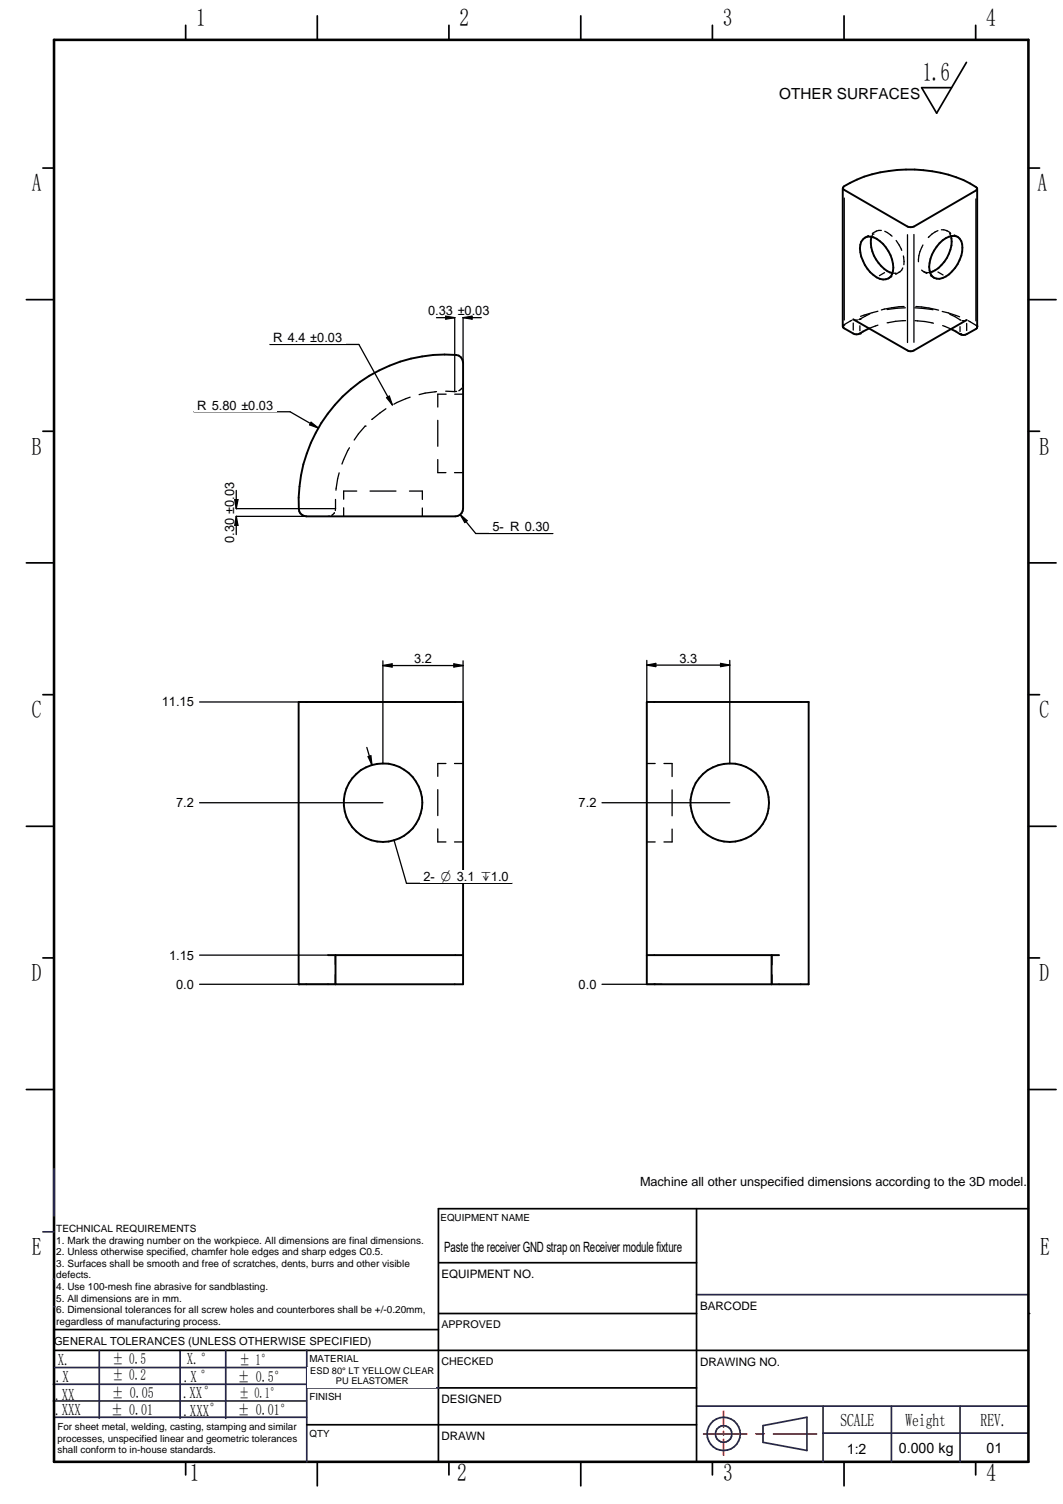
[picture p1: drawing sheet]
<svg xmlns="http://www.w3.org/2000/svg" width="210mm" height="297mm" viewBox="0 0 210 297" stroke-linecap="round" stroke-linejoin="round" font-family="sans-serif">
<g fill="none" stroke="#26264c" stroke-width=".34">
<path d="M8.5 243.3h2.2M10.5 252.6h.2M137.5 255.7h65.6M10.5 276.7h50M10.5 273.4h50M10.8 279.9h49.8M10.8 270.1h50M35.6 266.7v13.4M60.6 266.7v22M60.7 274.1h26M137.5 277.7h65.6M162.5 277.7v11"/>
<path d="M176 277.7v11M189.6 277.7v11M150.7 281.6l8.6-1.7v6.6l-8.6-1.6zM162.5 283h40.5"/>
</g>
<g fill="none" stroke="#000" stroke-width=".34">
<path d="M36.7 5v2.9M88.6 5v2.9M140.7 5v2.9M192.7 5v2.9M8.5 33.2h2.2M203.1 33.2h2.2M5.2 59.2h5.5M203.1 59.2h5.4M8.5 85.2h2.2M203.1 85.2h2.2M5.2 111.2h5.5M203.1 111.2h5.4"/>
<path d="M8.5 137.2h2.2M203.1 137.2h2.2M5.2 163.2h5.5M203.1 163.2h5.4M8.5 189.2h2.2M203.1 189.2h2.2M5.2 215.2h5.5M203.1 215.2h5.4M86.6 238.7v50M10.7 266.7h192.4M10.7 262.6h75.9M86.7 274.1h50.8"/>
<path d="M36.7 288.7v2.6M62.7 288.7v4.8M88.6 288.7v2.6M114.7 288.7v4.8M140.7 288.7v2.6M166.7 288.7v4.8M192.7 288.7v2.6"/>
</g>
<path d="M10.7 7.9h192.4v280.8h-192.4z" fill="none" stroke="#000" stroke-width=".51"/>
<path d="M142.9 278.7v3.2M138.9 283.2h8.5M142.9 282.7v.7M142.9 284.3v3.1M149.2 283.2h1.7M152.7 283.2h8.5" fill="none" stroke="#f00" stroke-width=".34"/>
<circle cx="10.6" cy="258.1" r=".17" fill="#26264c"/>
<g fill="none" stroke="#26264c" stroke-width=".34">
<path d="M10.7 230.8v9.4M19.6 266.7v13.4M44.6 266.7v13.4M60.5 266.7h.1"/>
<circle cx="142.9" cy="283.2" r="3.3"/>
<circle cx="142.9" cy="283.2" r="1.63"/>
</g>
<path d="M190.8 12.3l-5.8 10.1-3-5.1h5.9M86.6 238.7h116.5M86.7 259.4h50.8M86.7 249.4h50.8M86.6 281.4h50.9" fill="none" stroke="#000" stroke-width=".34"/>
<circle cx="203.1" cy="259.4" r=".17" fill="#000"/>
<g fill="#fff">
<path d="M137.9 271.4h64.4v6.1h-64.4z"/>
<path d="M189.9 283.9h13v4h-13z"/>
<path d="M86.9 254.9h50.2v4h-50.2z"/>
<path d="M60.7 270h25.3v4h-25.3z"/>
<path d="M87 244.3h50v4h-50z"/>
<path d="M60.8 277.1h25.2v4h-25.2z"/>
<path d="M176.4 284.1h13v4h-13z"/>
<path d="M162.7 284.1h13v4h-13z"/>
<path d="M137.9 260.4h64.5v6h-64.5z"/>
</g>
<path d="M62.7 3.1v4.8M114.7 3.1v4.8M166.7 3.1v4.8M137.5 238.7v50M60.6 281.4h26" fill="none" stroke="#000" stroke-width=".34"/>
<path d="M101.6 283.2h25.3v4h-25.3z" fill="#fff"/>
<g fill="none" stroke="#000" stroke-width=".38">
<path d="M166.4 37.2v27.3l.3 .4 1.8 1a1.28 1.28 0 0 0 1.3 0M166.7 36.8a26 26 0 0 1 17.4-3 20.4 20.4 0 0 1 8.9 3.4l-.3 .4-12.2 7.1-.7 .2-.6-.2-12.5-7.2-.2-.2zM193 37.3v27.3l-.3 .4-1.8 1a1.28 1.28 0 0 1-1.3 0M170.4 47.3a2.34 2.34 0 0 1 3.3 .3 6.7 6.7 0 0 1 2.6 6 1.92 1.92 0 0 1-1.2 1.6 1.92 1.92 0 0 1-2-.4 7 7 0 0 1-3.2-6.5l.2-.5zM172.1 46.8a6.6 6.6 0 0 0 4.1 7.1M185.5 48a3.2 3.2 0 0 1 3.6-1.2 3.2 3.2 0 0 1 .7 3.7 6.5 6.5 0 0 1-4.3 4.6 1.75 1.75 0 0 1-1.9-1.7 6.6 6.6 0 0 1 1.9-5.4zM187.8 46.6a6.6 6.6 0 0 1-4.2 7.2M67.6 78.3a28.4 28.4 0 0 1 23-8.1l.7 .8 .1 .6v28.9a1.55 1.55 0 0 1-1.5 1.5h-29.4a1.55 1.55 0 0 1-1.5-1.5 29.3 29.3 0 0 1 8.6-22.2zM168.5 63.1l10.7 6.1a1.28 1.28 0 0 0 1.3 0l10.4-6M171.6 64.9l-1.8 1M187.8 65l1.8 1M59 138.6h32.4v55.8h-32.4z"/>
<path d="M127.7 138.6h32v55.8h-32zM64.8 188.6h26.6M66.3 188.6v5.8M127.7 188.6h26.1M152.4 188.6v5.8"/>
<circle cx="75.6" cy="158.5" r="7.8"/>
<circle cx="144.1" cy="158.5" r="7.8"/>
</g>
<g fill="#000">
<circle cx="169.8" cy="65.9" r=".19"/>
<circle cx="189.6" cy="66" r=".19"/>
<circle cx="59" cy="138.6" r=".19"/>
<circle cx="59" cy="194.4" r=".19"/>
</g>
<g fill="none" stroke="#000" stroke-width=".25">
<path d="M166.7 39.1v24.1M192.7 39.3v24.1M171.5 46.5l-.7 .4M172.3 46.3l-.2 .5M172.4 46.2h.1M172.9 45.7l-.6 .4M174 45.5h-.5l-.6 .3M174.7 53.8l-1 .6M174.7 45.7l1.4 1M176.1 54.6l-.7 .4M176.2 53.9l.6 .1M176.8 54h.1"/>
<path d="M177 47.5l1.1 1.9M177.5 53.8l-.6 .4M178.3 52.9l-.2 .4-.6 .5M178.4 50.5l.1 1.8M179.2 46.4v21.2M180.5 46.3v21.3M182 53.3a1.7 1.7 0 0 0 1.6 .5M182.2 48.4a6.3 6.3 0 0 0-.8 3.3M182.3 53.6l.7 .4M183.7 54.4l.7 .5M185.2 45.6l-1.2 .6-.7 .7M185.2 53.7l1 .6"/>
<path d="M185.9 45.4h.5l.6 .2M187 45.6l.7 .4M187.5 46.1l.3 .5M187.5 46.1h.1M188.4 46.4l.7 .4M81 78.4l-3.2 1.4M86.2 77.3l-3.4 .6M88 77.3h2.2M88.1 77.9h-1.7v2.5M89.8 77.9h1.6M91.2 76.7l-.6 .5M91.4 75.9v.3"/>
<path d="M166.4 64.5h.1M166.5 64.3h.1M166.6 64.2h.1M168.2 63.2l-1.5 .9M168.5 63.1h.2M168.5 63.8v1.4M168.9 63.2h.4M169.8 63.1h.1M169.8 63.1h-.2M169.8 63h.1M169.8 64.3v1M171.8 62l-2 1"/>
<path d="M173.4 64.2l-1.8 .7M173.4 61.5l-3.5 1M178.5 60.5l-2.4 .3-2.1 .4M178.8 60.8l-3.6 .3M178.8 63.3l-1.9 .2-1.7 .3M180.6 60.8l3.6 .4M180.7 63.3l1.9 .2 1.7 .3M180.8 60.5l2.6 .3 1.9 .5M186.1 61.5l3.4 1.1M186.1 64.3l1.7 .7M187.5 62.1l2.2 1.1M189.6 64.5v1"/>
<path d="M190 63.3h.4M190.9 63.2l-.2 .1M190.9 63.9v1.4M191.2 63.3l1.5 1M192.7 64.3h.1M192.8 64.3l.1 .1M192.9 64.4h.1M193 64.5v.1M66.3 98.6l-.1 2.2M67 93.4l-.7 3.4M69 88.4l-1.5 3.3M70.4 97h-2.5v1.6"/>
<path d="M72.1 84.2l-2.2 2.7M72.1 84.2h.1M73.1 97h5.1M76.2 80.7l-2.8 2.1M80.9 97h2.5v1.6M86.4 83v5.1M86.4 90.8v2.5h1.7M89.7 93.3h1.7M65.1 101.9l-.3 .1M66 101.3l-.5 .5M67.9 100.3v1.7M83.4 100.3v1.7"/>
<path d="M86.4 156v5.1M88.1 150.8h-1.7v2.5M89.7 150.8h1.7M127.7 150.8h1.7M131.1 150.8h1.6v2.6M132.7 156v5.1M86.4 163.7v2.6h1.7M89.7 166.3h1.7M127.7 166.3h1.7M132.7 163.7v2.6h-1.6M66.2 188.6v1.9M66.2 192.5v1.9h-26.8"/>
<path d="M66.3 194.4h.1M152.4 192.5v1.9M152.4 188.6v1.9"/>
</g>
<path d="M34.2 193.2h4.7v2.4h-4.7z" fill="#fff"/>
<path d="M39.4 188.6h25.4" fill="none" stroke="#000" stroke-width=".25"/>
<path d="M32.8 187.4h6.1v2.5h-6.1z" fill="#fff"/>
<path d="M39.4 158.5h36.2" fill="none" stroke="#000" stroke-width=".25"/>
<path d="M34.2 157.3h4.7v2.4h-4.7z" fill="#fff"/>
<path d="M39.4 138.6h50.5" fill="none" stroke="#000" stroke-width=".25"/>
<path d="M31.4 137.4h7.5v2.5h-7.5z" fill="#fff"/>
<path d="M80.3 174.5h20.8" fill="none" stroke="#000" stroke-width=".25"/>
<path d="M83 171.9h18.1v2.4h-18.1z" fill="#fff"/>
<path d="M72.4 147.6l1 3.5M72.7 149.4l.5-.1 .2 1.8zM77.8 165.9l2.5 8.6M118.9 194.4h11.8" fill="none" stroke="#000" stroke-width=".25"/>
<path d="M72.7 149.4l.5-.1 .2 1.8z" fill="#000"/>
<path d="M113.6 193.2h4.8v2.4h-4.8z" fill="#fff"/>
<path d="M118.9 158.5h25.2" fill="none" stroke="#000" stroke-width=".25"/>
<path d="M113.6 157.3h4.8v2.4h-4.8z" fill="#fff"/>
<path d="M93.9 105.4h15.3" fill="none" stroke="#000" stroke-width=".25"/>
<path d="M96.6 102.8h12.6v2.4h-12.6z" fill="#fff"/>
<path d="M89.8 61.8v15.5M91.4 61.8v9.8M90.9 101.6l1.3 1.2-.4 .4zM90.9 101.6l3 3.8" fill="none" stroke="#000" stroke-width=".25"/>
<path d="M90.9 101.6l1.3 1.2-.4 .4z" fill="#000"/>
<path d="M83.9 60.2h13.4v2.4h-13.4z" fill="#fff"/>
<path d="M86.2 62.7h3.6M88 62.4l1.8 .3-1.8 .3zM91.4 62.7l1.8-.3v.6zM91.4 62.7h3.6M45.8 102h14.7M45.8 100.5h20.5" fill="none" stroke="#000" stroke-width=".25"/>
<path d="M88 62.4l1.8 .3-1.8 .3zM91.4 62.7l1.8-.3v.6z" fill="#000"/>
<path d="M44.1 94.5h2.4v13.4h-2.4z" fill="#fff"/>
<path d="M38.3 81.3h19M46.4 98.7h.6l-.3 1.8zM46.7 96.9v3.6M46.7 102l.3 1.8h-.6zM46.7 102v3.6" fill="none" stroke="#000" stroke-width=".25"/>
<path d="M46.4 98.7h.6l-.3 1.8zM46.7 102l.3 1.8h-.6z" fill="#000"/>
<path d="M38.3 78.8h16.3v2.4h-16.3z" fill="#fff"/>
<path d="M53.3 68h17.6M57.3 81.3l5.6 3.2M61.4 83.4l1.5 1.1-1.8-.6z" fill="none" stroke="#000" stroke-width=".25"/>
<path d="M61.4 83.4l1.5 1.1-1.8-.6z" fill="#000"/>
<path d="M53.3 65.4h14.9v2.5h-14.9z" fill="#fff"/>
<path d="M70.9 68l6.6 12M76.3 78.5l.6-.3 .6 1.8zM75.6 130.5v20.3M91.4 130.5v8.1" fill="none" stroke="#000" stroke-width=".25"/>
<path d="M76.3 78.5l.6-.3 .6 1.8z" fill="#000"/>
<path d="M81.2 128.9h4.7v2.4h-4.7z" fill="#fff"/>
<path d="M75.6 131.4l1.8-.3v.6zM75.6 131.4h15.8M89.6 131.1l1.8 .3-1.8 .3zM127.7 130.4v8.2M144.1 130.4v20.4" fill="none" stroke="#000" stroke-width=".25"/>
<path d="M75.6 131.4l1.8-.3v.6zM89.6 131.1l1.8 .3-1.8 .3z" fill="#000"/>
<path d="M133.5 128.8h4.8v2.4h-4.8z" fill="#fff"/>
<path d="M127.7 131.4l1.8-.4v.7zM127.7 131.4h16.4M142.3 131l1.8 .4-1.8 .3z" fill="none" stroke="#000" stroke-width=".25"/>
<path d="M127.7 131.4l1.8-.4v.7zM142.3 131l1.8 .4-1.8 .3z" fill="#000"/>
<text font-size="5.1" x="182.2" y="16">1.6</text>
<g font-size="4.9">
<text x="38.7" y="5.2">1</text>
<text x="90.8" y="5.2">2</text>
<text x="142.7" y="5.2">3</text>
<text x="194.7" y="5.2">4</text>
<text x="6.3" y="37.8">A</text>
<text x="204.9" y="37.8">A</text>
<text x="6.3" y="89.8">B</text>
<text x="205.2" y="89.8">B</text>
<text x="6.3" y="141.8">C</text>
<text x="205.2" y="141.8">C</text>
<text x="6.3" y="193.8">D</text>
<text x="205.2" y="193.8">D</text>
<text x="6.3" y="247.9">E</text>
<text x="205.4" y="247.9">E</text>
<text x="37.5" y="292.5">1</text>
<text x="90.3" y="292.5">2</text>
<text x="142.8" y="292.5">3</text>
<text x="194.8" y="292.5">4</text>
</g>
<g font-size="3.6">
<text x="165.9" y="281.6">SCALE</text>
<text x="178.8" y="281.6">Weight</text>
<text x="193.6" y="281.6">REV.</text>
</g>
<g font-size="3.3">
<text x="11.4" y="269.7">X.</text>
<text x="36.9" y="269.4">X.°</text>
<text x="11" y="272.9">.X</text>
<text x="36.3" y="273">.X °</text>
<text x="10.9" y="276.4">.XX</text>
<text x="10.9" y="279.5">.XXX</text>
<text x="36.2" y="276">.XX°</text>
<text x="36.2" y="279.7">.XXX°</text>
</g>
<g font-size="3">
<text x="153.9" y="19.6">OTHER SURFACES</text>
<text x="22.2" y="269.3">± 0.5</text>
<text x="47.3" y="269.5">± 1°</text>
<text x="22.2" y="272.5">± 0.2</text>
<text x="47" y="273">± 0.5°</text>
<text x="22" y="279.4">± 0.01</text>
<text x="22.1" y="276.2">± 0.05</text>
<text x="46.9" y="279.4">± 0.01°</text>
</g>
<text font-size="2.9" x="47.2" y="276.2">± 0.1°</text>
<g font-size="2.8">
<text x="87.7" y="247.4">Paste the receiver GND strap on Receiver module fixture</text>
<text x="167.2" y="287.1">1:2</text>
<text x="177.5" y="287.1">0.000 kg</text>
<text x="194.8" y="286.9">01</text>
</g>
<g font-size="2.5">
<text x="84.5" y="62.3">0.33 ±0.03</text>
<text x="53.9" y="67.6">R 4.4 ±0.03</text>
<text x="38.9" y="80.9">R 5.80 ±0.03</text>
<text x="46.2" y="107.3" transform="rotate(-90 46.2 107.3)">0.30 ±0.03</text>
<text x="97.2" y="104.9">5- R 0.30</text>
<text x="81.8" y="131">3.2</text>
<text x="134.2" y="130.9">3.3</text>
<text x="32" y="139.5">11.15</text>
<text x="34.8" y="159.4">7.2</text>
<text x="114.3" y="159.4">7.2</text>
<text x="83.6" y="174">2- O 3.1 `1.0</text>
<text x="33.4" y="189.5">1.15</text>
<text x="34.8" y="195.3">0.0</text>
<text x="114.3" y="195.3">0.0</text>
<text x="126.4" y="234.2">Machine all other unspecified dimensions according to the 3D model.</text>
</g>
<g font-size="2.3">
<text x="87.2" y="252.4">EQUIPMENT NO.</text>
<text x="138.2" y="258.7">BARCODE</text>
<text x="138.2" y="269.7">DRAWING NO.</text>
<text x="87.2" y="277.1">DESIGNED</text>
<text x="87.2" y="284.4">DRAWN</text>
</g>
<text font-size="2.2" x="10.7" y="265.6">GENERAL TOLERANCES (UNLESS OTHERWISE SPECIFIED)</text>
<g font-size="2.1">
<text x="87.2" y="262.3">APPROVED</text>
<text x="87.2" y="269.5">CHECKED</text>
</g>
<g font-size="2">
<text x="11.1" y="243.3">TECHNICAL REQUIREMENTS</text>
<text x="11.1" y="245.6">1. Mark the drawing number on the workpiece. All dimensions are final dimensions.</text>
<text x="11.1" y="247.9">2. Unless otherwise specified, chamfer hole edges and sharp edges C0.5.</text>
<text x="11.1" y="250.2">3. Surfaces shall be smooth and free of scratches, dents, burrs and other visible</text>
<text x="11.1" y="252.5">defects.</text>
<text x="11.1" y="254.8">4. Use 100-mesh fine abrasive for sandblasting.</text>
<text x="11.1" y="257.1">5. All dimensions are in mm.</text>
<text x="11.1" y="259.4">6. Dimensional tolerances for all screw holes and counterbores shall be +/-0.20mm,</text>
<text x="11.1" y="261.6">regardless of manufacturing process.</text>
</g>
<g font-size="1.9">
<text x="87" y="241.1">EQUIPMENT NAME</text>
<text x="61.1" y="269">MATERIAL</text>
<text x="61.1" y="276.4">FINISH</text>
<text x="11.4" y="282.5">For sheet metal, welding, casting, stamping and similar</text>
<text x="11.4" y="284.7">processes, unspecified linear and geometric tolerances</text>
<text x="11.4" y="287">shall conform to in-house standards.</text>
<text x="61.1" y="283.7">QTY</text>
</g>
<g font-size="1.8">
<text x="61.3" y="271.3">ESD 80° LT YELLOW CLEAR</text>
<text x="66.3" y="273.4">PU ELASTOMER</text>
</g>
</svg>
